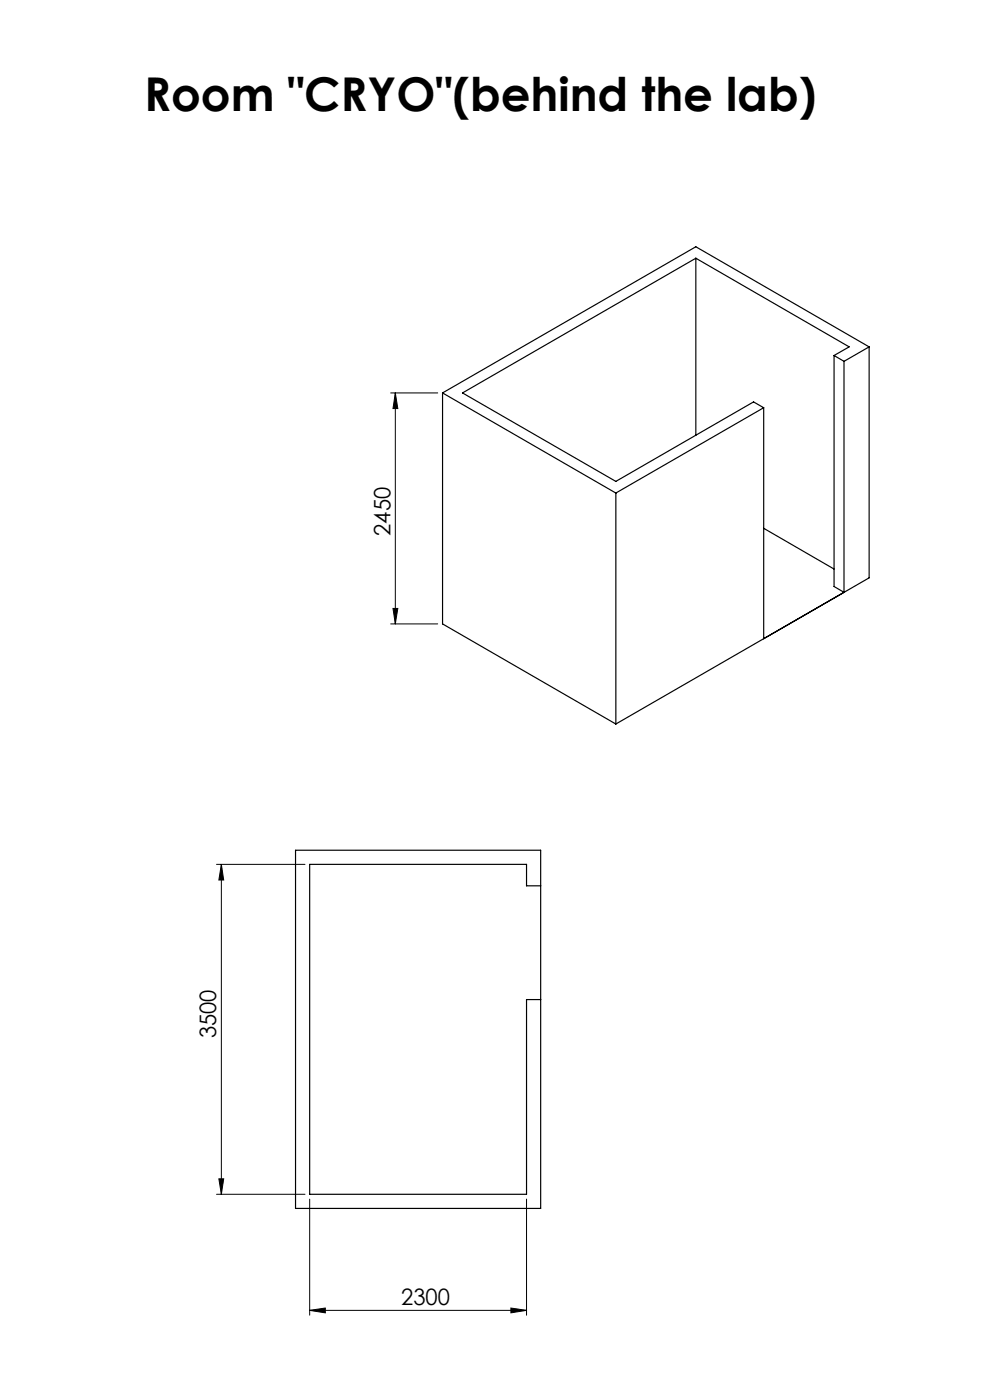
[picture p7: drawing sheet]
<svg xmlns="http://www.w3.org/2000/svg" width="210mm" height="297mm" viewBox="0 0 210 297" stroke-linecap="round" stroke-linejoin="round" font-family="sans-serif">
<g fill="none" stroke="#000" stroke-width=".21">
<path d="M82.9 83.4h10M83.9 83.4l.5 3.3h-1zM83.9 83.4v49M82.9 132.4h10M83.4 129.1h1l-.5 3.3zM45.9 183.4h18.8M47 183.4v70M47 183.4l.4 3.3h-1zM45.9 253.4h18.8M46.4 250.1h1l-.4 3.3zM65.7 254.4v24.6M111.7 254.4v24.6"/>
<path d="M65.7 278l3.3-.5v1zM65.7 278h46M108.4 277.5l3.3 .5-3.3 .5z"/>
</g>
<g fill="#000">
<path d="M83.9 83.4l.5 3.3h-1zM83.4 129.1h1l-.5 3.3z"/>
<path d="M46.4 250.1h1l-.4 3.3zM47 183.4l.4 3.3h-1z"/>
<path d="M108.4 277.5l3.3 .5-3.3 .5zM65.7 278l3.3-.5v1z"/>
</g>
<g fill="none" stroke="#000" stroke-width=".25">
<path d="M147.6 54.8l32.5 18.8-3.2 1.8M147.6 54.8l-49.5 28.6 32.5 18.7 29.2-16.8 2.2 1.2M147.6 54.8v37.6M176.9 75.4l2.1 1.3M176.9 75.4v49l2.1 1.3M179 76.7v49M184.4 73.6l-5.4 3.1M184.4 73.6v49l-53.8 31M184.4 73.6l-36.8-21.3-53.7 31.1M93.9 83.4l36.7 21.2M93.9 83.4v49l36.7 21.2M162 86.5l-31.4 18.1"/>
<path d="M162 86.5v49l17-9.8M130.6 104.6v49M162 112.1l14.9 8.6M62.7 180.4h52v76h-52zM114.7 187.9h-3v-4.5h-46v70h46v-41.3h3"/>
</g>
<text font-size="9.9" x="30.6" y="23.5">Room &quot;CRYO&quot;(behind the lab)</text>
<g font-size="4.8">
<text x="82.8" y="113.7" transform="rotate(-90 82.8 113.7)">2450</text>
<text x="45.9" y="220.2" transform="rotate(-90 45.9 220.2)">3500</text>
<text x="85.1" y="276.9">2300</text>
</g>
</svg>
